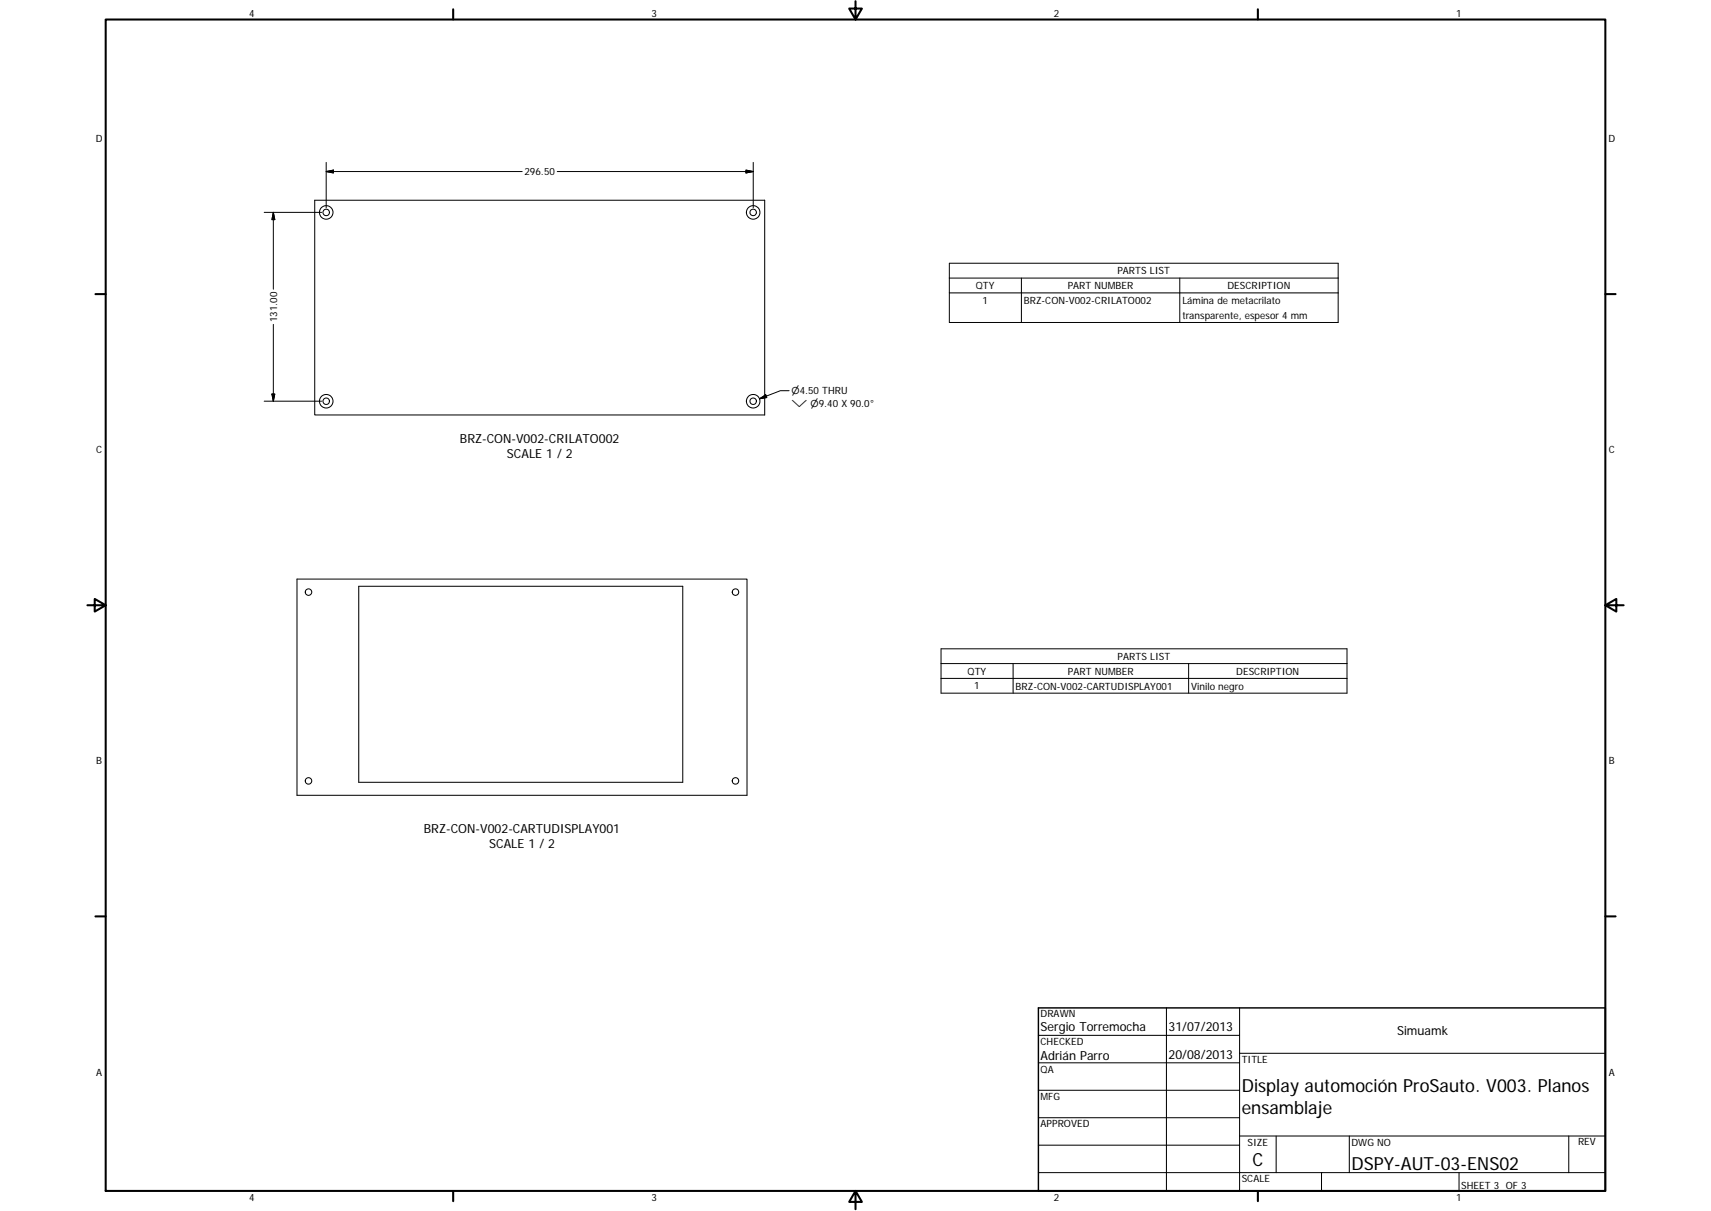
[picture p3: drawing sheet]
<svg xmlns="http://www.w3.org/2000/svg" width="594mm" height="420mm" viewBox="0 0 594 420" stroke-linecap="round" stroke-linejoin="round" font-family="sans-serif">
<g fill="none" stroke="#000" stroke-width=".36">
<path d="M109.3 69.5h156.2v74.5h-156.2zM103.1 200.9h156.3v75h-156.3zM124.6 203.4h112.5v68h-112.5zM360.5 359.2h69.9M405 349.7v63.5M430.4 349.7v63.5M360.5 368.7h69.9M360.5 378.3h69.9M430.4 365.4h127M360.5 387.8h69.9M360.5 397.3h69.9M430.4 394.1h127"/>
<path d="M443.1 394.1v12.7M468.5 394.1v12.7M544.7 394.1v12.7M360.5 406.8h196.9M458.8 406.8v6.4M506.6 406.8v6.4"/>
<circle cx="113.3" cy="73.7" r="1.12"/>
<circle cx="113.3" cy="73.7" r="2.34"/>
<circle cx="261.5" cy="73.7" r="2.35"/>
<circle cx="261.5" cy="73.7" r="1.12"/>
<circle cx="113.3" cy="139.2" r="1.12"/>
<circle cx="113.3" cy="139.2" r="2.34"/>
<circle cx="261.5" cy="139.2" r="2.35"/>
<circle cx="261.5" cy="139.2" r="1.12"/>
<circle cx="107.1" cy="205.4" r="1.13"/>
<circle cx="255.4" cy="205.4" r="1.14"/>
<circle cx="107.1" cy="270.9" r="1.13"/>
<circle cx="255.4" cy="270.9" r="1.14"/>
</g>
<g fill="none" stroke="#000" stroke-width=".71">
<path d="M36.7 6.8h520.7v406.4h-520.7zM157.3 3.2v3.6M297 .4v6.4l-2.2-3.8h4.5l-2.3 3.8M436.7 3.2v3.6M33.1 102h3.6M557.4 102h3.6M30.3 210h6.4l-3.8-2.2v4.4l3.8-2.2M557.4 210l3.8 2.2v-4.4l-3.8 2.2h6.3M33.1 317.9h3.6M557.4 317.9h3.6M157.3 413.2v3.6M297 413.2l2.3 3.8h-4.5l2.2-3.8v6.3"/>
<path d="M436.7 413.2v3.6"/>
</g>
<path d="M360.5 349.7h196.9v63.5h-196.9z" fill="none" stroke="#000" stroke-width=".51"/>
<g fill="none" stroke="#000" stroke-width=".35">
<path d="M113.3 56.3v15.8M113.3 59.5l2.5-.5v1zM113.3 59.5h68M193.5 59.5h68M259 59l2.5 .5-2.5 .5zM261.5 56.3v15.8M91.7 73.7h20M94.9 73.7v26.7M94.9 73.7l.5 2.5h-1zM329.6 91.3h135v20.6h-135zM329.6 96.5h135M354.6 96.5v15.4"/>
<path d="M409.6 96.5v15.4M94.9 112.5v26.7M329.6 101.6h135M91.7 139.2h20M94.4 136.7h1l-.5 2.5zM263.7 138.4l2.2-1.4 .3 .9zM274 135.6h-3l-7.3 2.8M326.7 225.1h141v15.4h-141zM326.7 230.2h141M326.7 235.4h141M351.8 230.2v10.3M412.7 230.2v10.3"/>
</g>
<path d="M113.3 59.5l2.5-.5v1zM94.9 73.7l.5 2.5h-1zM259 59l2.5 .5-2.5 .5zM94.4 136.7h1l-.5 2.5zM263.7 138.4l2.2-1.4 .3 .9z" fill="#000" stroke="#000" stroke-width=".35"/>
<g font-size="6.3">
<text x="431.1" y="379">Display automoción ProSauto. V003. Planos</text>
<text x="431.1" y="386.6">ensamblaje</text>
<text x="434.8" y="404.7">C</text>
<text x="469.2" y="406">DSPY-AUT-03-ENS02</text>
</g>
<g font-size="4.4">
<text x="159.7" y="153.7">BRZ-CON-V002-CRILATO002</text>
<text x="176" y="159">SCALE 1 / 2</text>
<text x="147.2" y="288.9">BRZ-CON-V002-CARTUDISPLAY001</text>
<text x="169.9" y="294.2">SCALE 1 / 2</text>
<text x="361.3" y="357.5">Sergio Torremocha</text>
<text x="405.8" y="357.8">31/07/2013</text>
<text x="485.1" y="359.2">Simuamk</text>
<text x="361.3" y="367.9">Adrián Parro</text>
<text x="405.8" y="367.3">20/08/2013</text>
</g>
<g font-size="3.5">
<text x="86.6" y="5.8">4</text>
<text x="226.3" y="5.8">3</text>
<text x="365.9" y="5.8">2</text>
<text x="505.6" y="5.8">1</text>
<text x="33.2" y="49.4">D</text>
<text x="558.5" y="49.4">D</text>
<text x="182.1" y="60.8">296.50</text>
<text x="388" y="95.2">PARTS LIST</text>
<text x="338.8" y="100.4">QTY</text>
<text x="370.7" y="100.3">PART NUMBER</text>
<text x="426.2" y="100.4">DESCRIPTION</text>
<text x="341.2" y="105.5">1</text>
<text x="355.5" y="105.5">BRZ-CON-V002-CRILATO002</text>
<text x="410.5" y="105.6">Lámina de metacrilato</text>
<text x="96.2" y="111.8" transform="rotate(-90 96.2 111.8)">131.00</text>
<text x="410.5" y="110.7">transparente, espesor 4 mm</text>
<text x="33.4" y="157.3">C</text>
<text x="558.6" y="157.3">C</text>
<text x="388.1" y="229">PARTS LIST</text>
<text x="336" y="234.1">QTY</text>
<text x="338.3" y="239.2">1</text>
<text x="352.6" y="239.2">BRZ-CON-V002-CARTUDISPLAY001</text>
<text x="370.8" y="234.1">PART NUMBER</text>
<text x="413.6" y="239.2">Vinilo negro</text>
<text x="429.2" y="234.1">DESCRIPTION</text>
<text x="33.4" y="265.2">B</text>
<text x="558.6" y="265.2">B</text>
<text x="361.3" y="353">DRAWN</text>
<text x="361.3" y="362.5">CHECKED</text>
<text x="431.1" y="368.7">TITLE</text>
<text x="33.4" y="373.2">A</text>
<text x="361.3" y="372.1">QA</text>
<text x="558.6" y="373.2">A</text>
<text x="361.3" y="381.6">MFG</text>
<text x="361.3" y="391.2">APPROVED</text>
<text x="433.2" y="397.5">SIZE</text>
<text x="469.2" y="397.5">DWG NO</text>
<text x="547.9" y="397.4">REV</text>
<text x="431.1" y="410.2">SCALE</text>
<text x="507.3" y="412.4">SHEET 3 OF 3</text>
<text x="86.6" y="416.7">4</text>
<text x="226.3" y="416.7">3</text>
<text x="365.9" y="416.7">2</text>
<text x="505.6" y="416.7">1</text>
</g>
<g font-size="3.3">
<text x="274.8" y="136.8">⌀4.50 THRU</text>
<text x="274.8" y="141.3">⌵ ⌀9.40 X 90.0°</text>
</g>
</svg>
